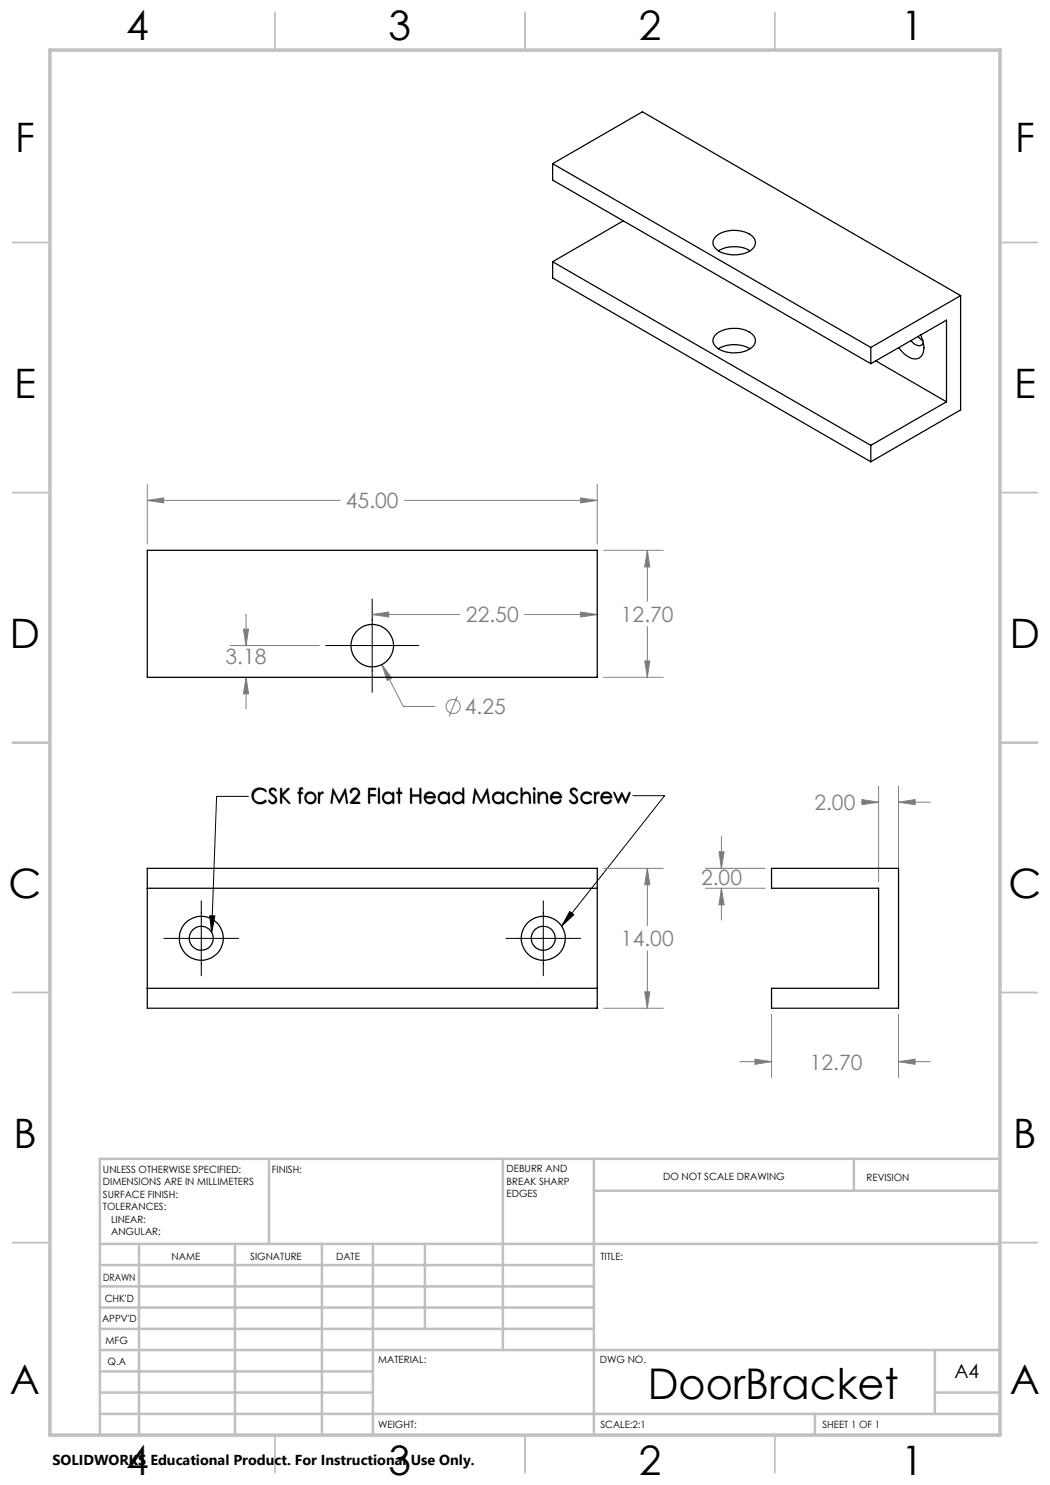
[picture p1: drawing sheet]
<svg xmlns="http://www.w3.org/2000/svg" width="210mm" height="297mm" viewBox="0 0 210 297" stroke-linecap="round" stroke-linejoin="round" font-family="sans-serif">
<g fill="none" stroke="#808080" stroke-width=".2">
<path d="M29.5 96.9v11.9M116.1 99.6l3.4 .5-3.4 .5zM119.5 96.9v11.9M29.5 100.1h38.5M29.5 100.1l3.2-.5v1zM80.9 100.1h38.6M120.7 110.1h11.9M129.5 110.1l.5 3.3h-1.1zM129.5 110.1v10.2M46 129.1h17.9M48.7 125.8h1l-.5 3.3zM49.2 135.5l.5 3.3h-1z"/>
<path d="M49.2 122.8v6.3M49.2 135.5v6.3M74.4 122.9l3.4-.5v1zM74.4 122.9h17.6M76.4 132.9l2 2.7-1 .5zM76.4 132.9l4.2 8.4h6.4M91.4 139.3l-1.6 4M104.9 122.9h14.6M116.1 122.4l3.4 .5-3.4 .5zM120.7 135.5h11.9M128.9 132.2h1.1l-.5 3.3zM129.5 125.3v10.2"/>
<path d="M172.4 159.9l3.3 .5-3.3 .5zM175.7 157.3v19.1M179.7 157.3v26.7M120.7 173.7h11.9M129.5 173.7l.5 3.2h-1.1zM129.5 173.7v11.4M141.1 173.7h11.9M141.1 177.7h11.9M143.8 170.4h1l-.5 3.3zM144.3 177.7l.5 3.3h-1zM144.3 167.3v6.4M144.3 177.7v6.3"/>
<path d="M172.2 160.4h3.5M179.7 160.4l3.3-.5v1zM179.7 160.4h6.4M128.9 198.4h1.1l-.5 3.2zM129.5 190.2v11.4M120.7 201.6h11.9M148 212.3h6.3M151 211.8l3.3 .5-3.3 .6zM154.3 202.9v12.6M179.7 212.3l3.3-.5v1.1zM179.7 202.9v12.6M179.7 212.3h6.4"/>
<circle cx="90.6" cy="141.3" r="1.4"/>
</g>
<path d="M74.4 119.8v18.7M65.1 129.1h18.7M49.7 159.3h-6.4l-1 27.2M126.6 159.1h6.3l-20.6 26.1M32.8 187.7h14.9M40.3 180.2v15M41.9 183.2h1.1l-.7 3.3zM101.2 187.7h14.9M108.7 180.2v15M113.9 182.3l.9 .6-2.5 2.3z" fill="none" stroke="#000" stroke-width=".2"/>
<g fill="none" stroke="#c0c0c0" stroke-width=".35">
<path d="M55 2.5v7.5M105 2.5v7.5M155 2.5v7.5M2.5 48.5h7.5M200 48.5h7.5M2.5 98.5h7.5M200 98.5h7.5M2.5 148.5h7.5M200 148.5h7.5M2.5 198.5h7.5M200 198.5h7.5M2.5 248.5h7.5"/>
<path d="M200 248.5h7.5M55 287v7.5M105 287v7.5M155 287v7.5"/>
</g>
<g fill="none" stroke="#c0c0c0" stroke-width=".5">
<path d="M53.8 231.8v17M100.6 231.8v38.2M118.8 231.8v55.2M118.8 238.2h81.2M170.8 231.8v6.4M200 231.8h-180v55.2M20 248.8h180M20 257.3h98.8M20 253h98.8M27.8 248.8v38.2M47 248.8v38.2M64.4 248.8v38.2"/>
<path d="M74.6 248.8v38.2M85 248.8v17M20 265.8h98.8M20 261.5h98.8M20 278.5h54.6M20 274.3h54.6M20 270h180M187 278.5h13M187 270v12.8M20 282.8h180M163 282.8v4.2"/>
</g>
<path d="M10 10h190v277h-190z" fill="none" stroke="#c0c0c0" stroke-width=".7"/>
<path d="M41.9 183.2h1.1l-.7 3.3zM113.9 182.3l.9 .6-2.5 2.3z" fill="#000"/>
<path d="M128.9 198.4h1.1l-.5 3.2zM129.5 173.7l.5 3.2h-1.1zM116.1 99.6l3.4 .5-3.4 .5zM29.5 100.1l3.2-.5v1zM128.9 132.2h1.1l-.5 3.3zM129.5 110.1l.5 3.3h-1.1zM76.4 132.9l1 3.2 1-.5zM48.7 125.8h1l-.5 3.3zM49.2 135.5l.5 3.3h-1zM74.4 122.9l3.4-.5v1zM116.1 122.4l3.4 .5-3.4 .5zM144.3 177.7l.5 3.3h-1zM143.8 170.4h1l-.5 3.3zM172.4 159.9l3.3 .5-3.3 .5zM179.7 160.4l3.3-.5v1zM151 211.8l3.3 .5-3.3 .6zM179.7 212.3l3.3-.5v1.1z" fill="#808080"/>
<g fill="none" stroke="#000" stroke-width=".25">
<path d="M110.5 32.7l63.7 36.8M110.5 32.7l18-10.3 63.6 36.7M110.5 32.7v3.3l63.7 36.7M110.5 52.3v3.3l63.7 36.8M110.5 52.3l63.7 36.8M124.7 44.2l-14.2 8.1M143.3 47.1a6.2 6.2 0 0 1 7.2 .2 1.82 1.82 0 0 1-.9 3.1 6.4 6.4 0 0 1-6.4-.6 1.64 1.64 0 0 1 .1-2.7zM143.7 50.2a6.6 6.6 0 0 1 6.3 0M192.1 59.1l-17.9 10.4M192.1 59.1v22.9l-17.9 10.4M143.3 66.7a6.1 6.1 0 0 1 7.4 .4 1.85 1.85 0 0 1-1.1 2.9 6 6 0 0 1-6.7-.9 1.59 1.59 0 0 1 .4-2.4zM143.7 69.7a6.6 6.6 0 0 1 6.3 0"/>
<path d="M174.2 72.7l15.1-8.7v16.4M174.2 69.5v3.2M175.2 72.2l14.1 8.2M182.2 68.1a1.56 1.56 0 0 0 2.4 .7l.1-.2M183.6 67.3l1 .9M184.1 67a4.2 4.2 0 0 1 .1 4.3 2.01 2.01 0 0 1-2.6 0l-.8-.6-1-1.2M174.2 89.1v3.3M189.3 80.4l-15.1 8.7M29.5 110.1h90v25.4h-90zM29.5 173.7h90v27.9h-90zM29.5 177.7h90M154.3 173.7h25.4v27.9h-25.4v-3.9h21.4v-20h-21.4z"/>
<path d="M29.5 197.7h90"/>
<circle cx="74.5" cy="129.1" r="4.2"/>
<circle cx="40.3" cy="187.6" r="2.39"/>
<circle cx="40.3" cy="187.7" r="4.4"/>
<circle cx="108.7" cy="187.7" r="2.4"/>
<circle cx="108.7" cy="187.7" r="4.4"/>
</g>
<text font-size="8.5" x="129.5" y="279.7">DoorBracket</text>
<g font-size="8.1">
<text x="25.2" y="8">4</text>
<text x="77.7" y="8">3</text>
<text x="127.7" y="8">2</text>
<text x="180.2" y="8">1</text>
<text x="3" y="30.4">F</text>
<text x="203" y="30.4">F</text>
<text x="2.8" y="79.6">E</text>
<text x="202.8" y="79.6">E</text>
<text x="2" y="129.6">D</text>
<text x="202" y="129.6">D</text>
<text x="1.7" y="179.6">C</text>
<text x="201.7" y="179.6">C</text>
<text x="2.7" y="229.6">B</text>
<text x="202.7" y="229.6">B</text>
<text x="2" y="278.9">A</text>
<text x="202" y="278.9">A</text>
<text x="25.2" y="295">4</text>
<text x="77.7" y="295">3</text>
<text x="127.7" y="295">2</text>
<text x="180.2" y="295">1</text>
</g>
<g font-size="4.2" fill="#808080">
<text x="69.2" y="101.7">45.00</text>
<text x="93.2" y="124.5">22.50</text>
<text x="124.2" y="124.4">12.70</text>
<text x="45.1" y="132.8">3.18</text>
<text x="93" y="142.8">4.25</text>
<text x="162.9" y="162">2.00</text>
<text x="140.2" y="177">2.00</text>
<text x="124.2" y="189.2">14.00</text>
<text x="161.9" y="213.9">12.70</text>
</g>
<text font-size="4.2" x="50.2" y="160.8">CSK for M2 Flat Head Machine Screw</text>
<text font-size="3.9" x="190.9" y="275.5">A4</text>
<text font-size="2.9" x="10.5" y="292.9">SOLIDWORKS Educational Product. For Instructional Use Only.</text>
<g font-size="2">
<text x="20.6" y="234.6">UNLESS OTHERWISE SPECIFIED:</text>
<text x="20.6" y="237.1">DIMENSIONS ARE IN MILLIMETERS</text>
<text x="20.6" y="239.6">SURFACE FINISH:</text>
<text x="54.4" y="234.6">FINISH:</text>
<text x="101.3" y="234.5">DEBURR AND</text>
<text x="101.3" y="237">BREAK SHARP</text>
<text x="101.3" y="239.5">EDGES</text>
<text x="132.6" y="236">DO NOT SCALE DRAWING</text>
<text x="173.3" y="236.2">REVISION</text>
<text x="20.6" y="242.1">TOLERANCES:</text>
<text x="22.2" y="244.6">LINEAR:</text>
<text x="22.2" y="247.1">ANGULAR:</text>
<text x="34.3" y="252">NAME</text>
<text x="50" y="251.9">SIGNATURE</text>
<text x="67.2" y="251.9">DATE</text>
<text x="120.1" y="251.9">TITLE:</text>
<text x="20.6" y="256.1">DRAWN</text>
<text x="20.9" y="260.3">CHK'D</text>
<text x="20.4" y="264.4">APPV'D</text>
<text x="21.1" y="268.8">MFG</text>
<text x="21.5" y="273">Q.A</text>
<text x="75.6" y="272.5">MATERIAL:</text>
<text x="120" y="272.5">DWG NO.</text>
<text x="75.6" y="285.5">WEIGHT:</text>
<text x="120.1" y="285.6">SCALE:2:1</text>
<text x="164.5" y="285.6">SHEET 1 OF 1</text>
</g>
</svg>
